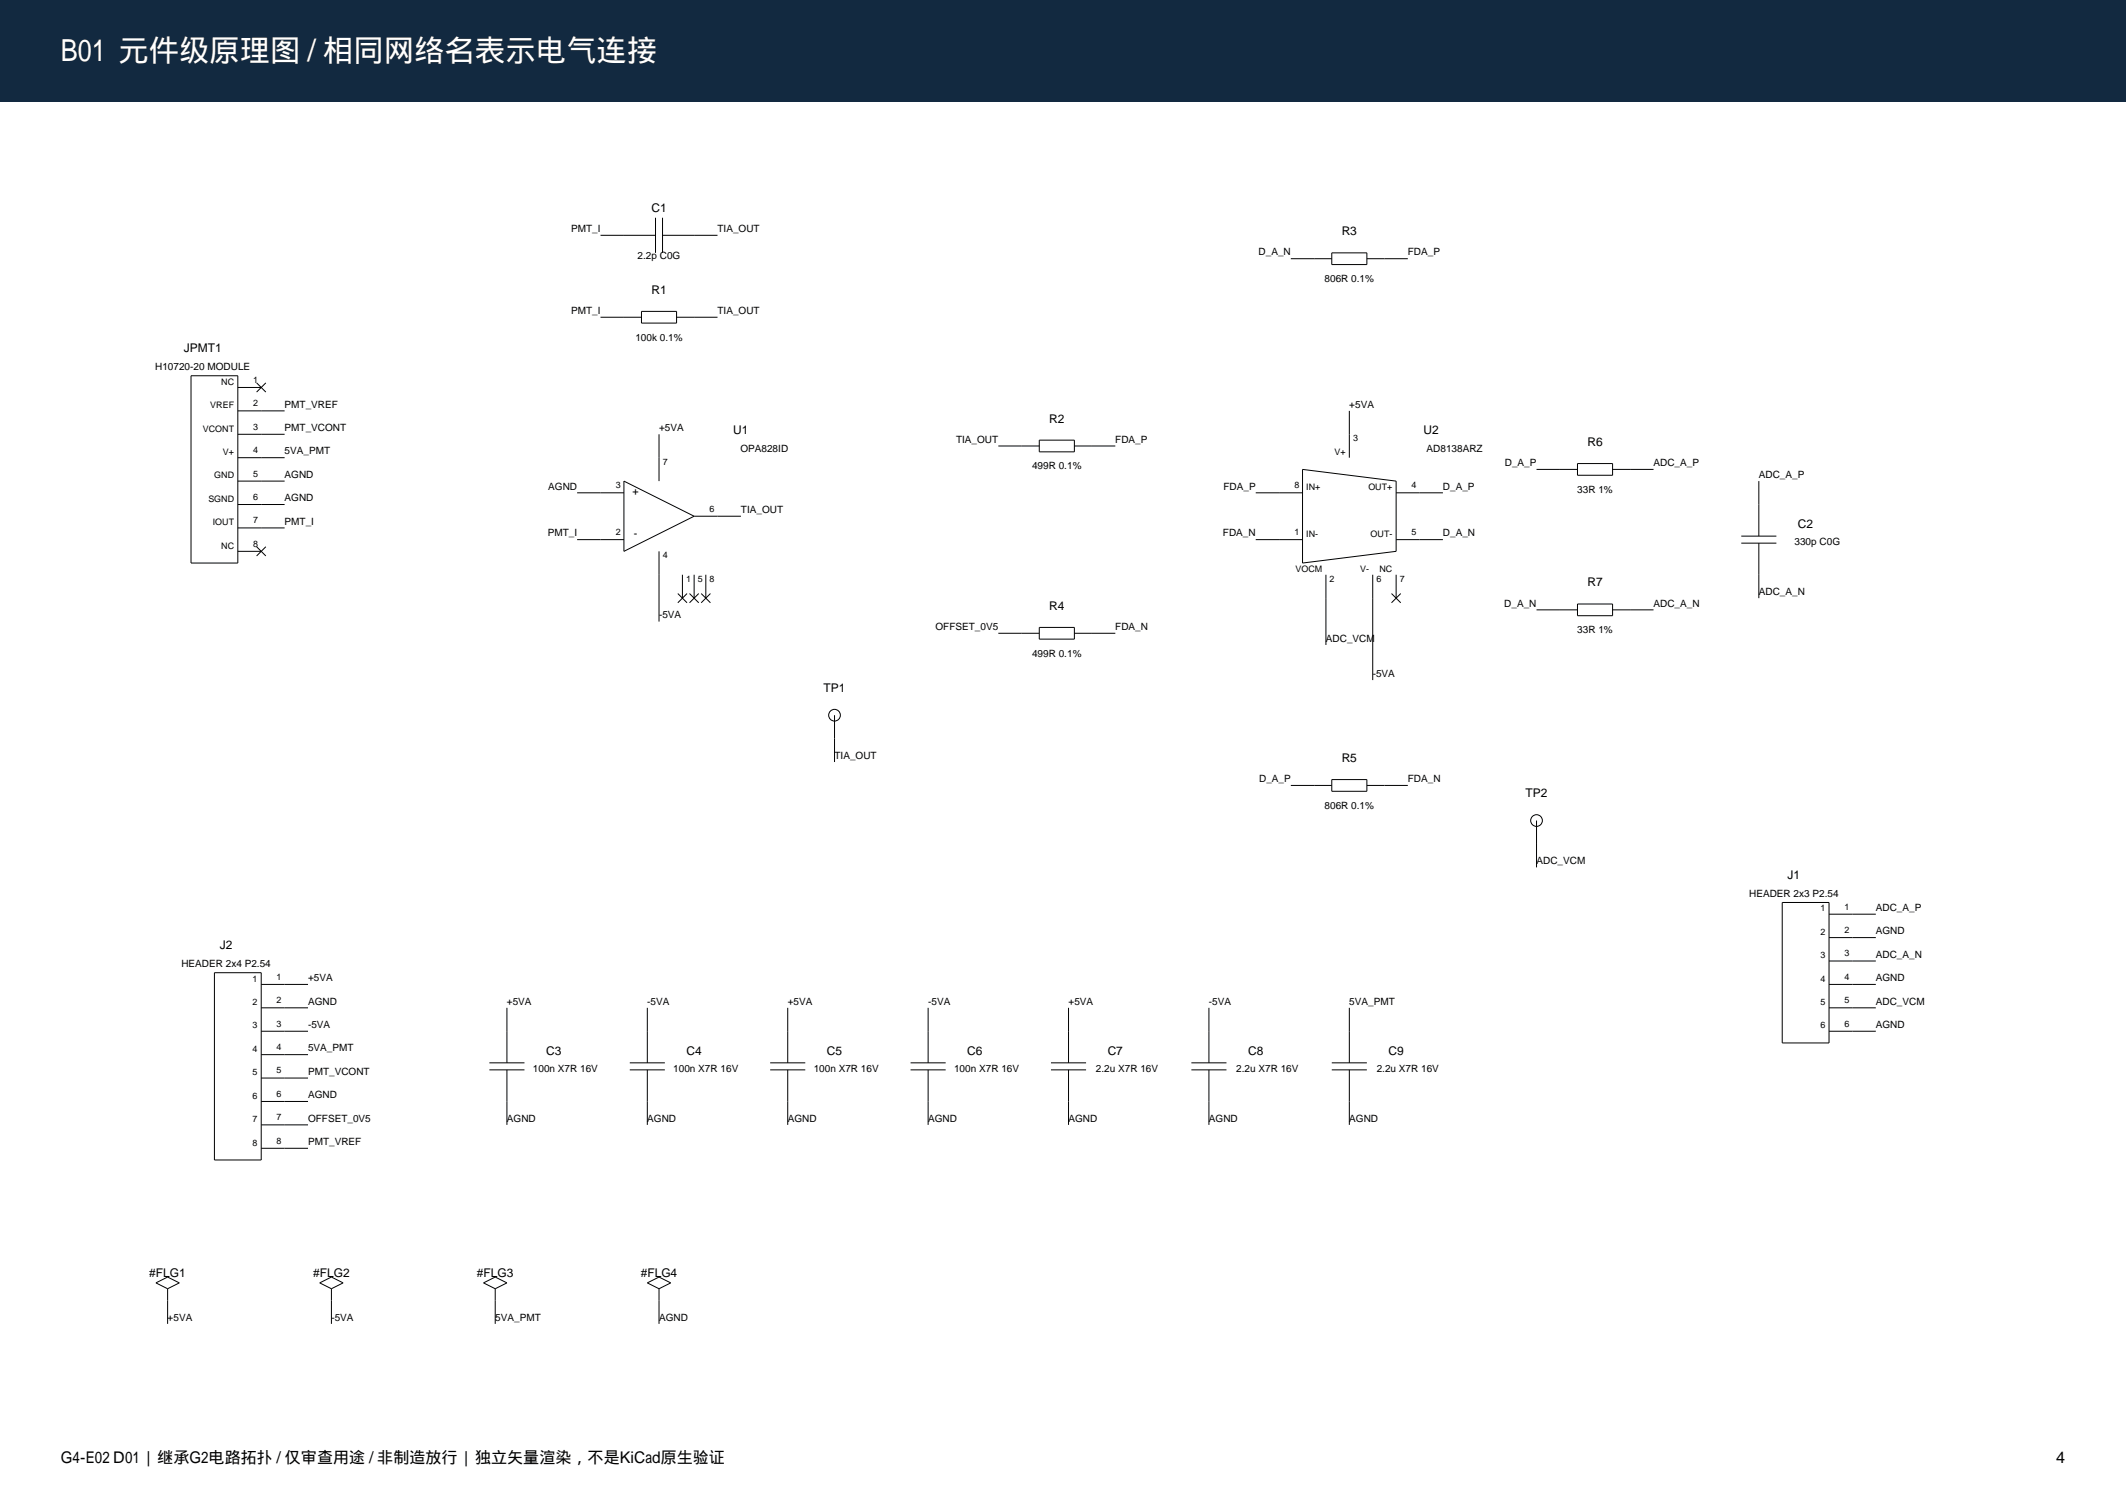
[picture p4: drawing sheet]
<svg xmlns="http://www.w3.org/2000/svg" width="420mm" height="297mm" viewBox="0 0 420 297" stroke-linecap="round" stroke-linejoin="round" font-family="sans-serif">
<path d="M0 0h420v20h-420z" fill-rule="evenodd" fill="#122940"/>
<g fill="none" stroke="#000" stroke-width=".2">
<path d="M118.6 46.5h10.9M129.5 43v6.9M130.9 46.5h10.8M130.9 43v6.9M255 51.1h8.1M263.1 49.9h6.9v2.3h-6.9zM270 51.1h8.1M37.7 74.2h9.3v37h-9.3zM47 76.5h4.6M50.7 75.6l1.8 1.8M52.5 75.6l-1.8 1.8M118.6 62.6h8.1"/>
<path d="M126.7 61.5h7v2.3h-7zM133.7 62.6h8M47 81.1h9.2M47 85.8h9.2M47 90.4h9.2M47 95h9.2M47 99.6h9.2M114 97.3h9.3M123.3 95l13.8 6.9-13.8 7zM130.2 85.8v9.2M197.2 88.1h8.1M205.3 86.9h6.9v2.3h-6.9z"/>
<path d="M212.2 88.1h8.1M248.1 97.3h9.2M257.3 92.7l18.5 2.3v13.9l-18.5 2.3zM266.6 81.1v9.3M275.8 97.3h9.3M303.5 92.7h8.1M311.6 91.5h7v2.4h-7zM318.6 92.7h8.1M347.5 95v10.9M47 104.3h9.2M47 108.9h4.6M50.7 108l1.8 1.8"/>
<path d="M52.5 108l-1.8 1.8M114 106.6h9.3M130.2 108.9v13.8M133.9 117.2l1.8 1.8M134.8 113.5v4.6M135.7 117.2l-1.8 1.8M136.2 117.2l1.8 1.8M137.1 101.9h9.3M137.1 113.5v4.6M138 117.2l-1.8 1.8M138.5 117.2l1.8 1.8M139.4 113.5v4.6"/>
<path d="M140.3 117.2l-1.8 1.8M248.1 106.6h9.2M261.9 113.5v13.9M271.2 113.5v20.8M274.9 117.2l1.8 1.8M275.8 106.6h9.3M275.8 113.5v4.6M276.7 117.2l-1.8 1.8M311.6 119.3h7v2.3h-7zM344 107.3h6.9M344 105.9h6.9M347.5 107.3v10.8"/>
<path d="M197.2 125.1h8.1M205.3 123.9h6.9v2.3h-6.9zM212.2 125.1h8.1M303.5 120.4h8.1M318.6 120.4h8.1M164.9 141.2v9.3M255 155.1h8.1M263.1 153.9h6.9v2.4h-6.9zM270 155.1h8.1M303.5 162v9.3M352.1 178.2h9.2v27.8h-9.2zM42.4 192.1h9.2v37h-9.2z"/>
<path d="M51.6 194.4h9.3M51.6 199h9.3M100.1 199v10.9M127.9 199v10.9M155.6 199v10.9M183.4 199v10.9M211.1 199v10.9M238.8 199v10.9M266.6 199v10.9M361.3 180.5h9.3M361.3 185.2h9.3M361.3 189.8h9.3"/>
<path d="M361.3 194.4h9.3M361.3 199h9.3M51.6 203.6h9.3M51.6 208.3h9.3M51.6 212.9h9.3M51.6 217.5h9.3M96.7 211.3h6.9M96.7 209.9h6.9M100.1 211.3v10.8M124.4 211.3h6.9M124.4 209.9h6.9M127.9 211.3v10.8"/>
<path d="M152.2 211.3h6.9M152.2 209.9h6.9M155.6 211.3v10.8M179.9 211.3h6.9M179.9 209.9h6.9M183.4 211.3v10.8M207.6 211.3h7M207.6 209.9h7M211.1 211.3v10.8M235.4 211.3h6.9M235.4 209.9h6.9M238.8 211.3v10.8"/>
<path d="M263.1 211.3h6.9M263.1 209.9h6.9M266.6 211.3v10.8M361.3 203.6h9.3M51.6 222.1h9.3M51.6 226.8h9.3M30.8 253.3l2.3-1.1 2.3 1.1-2.3 1.2zM33.1 254.5v6.9M63.2 253.3l2.3-1.1 2.3 1.1-2.3 1.2zM65.5 254.5v6.9M95.5 253.3l2.3-1.1 2.3 1.1-2.3 1.2zM97.8 254.5v6.9"/>
<path d="M127.9 253.3l2.3-1.1 2.3 1.1-2.3 1.2zM130.2 254.5v6.9"/>
<circle cx="164.9" cy="141.2" r="1.16"/>
<circle cx="303.5" cy="162" r="1.16"/>
</g>
<text font-size="6" fill="#fff" x="12" y="12">B01 元件级原理图 / 相同网络名表示电气连接</text>
<g font-size="3.2">
<text x="12" y="289">G4-E02 D01 | 继承G2电路拓扑 / 仅审查用途 / 非制造放行 | 独立矢量渲染，不是KiCad原生验证</text>
<text x="406.2" y="289">4</text>
</g>
<g font-size="2.4">
<text x="128.7" y="41.8">C1</text>
<text x="265.1" y="46.5">R3</text>
<text x="128.7" y="58">R1</text>
<text x="36.3" y="69.6">JPMT1</text>
<text x="207.3" y="83.4">R2</text>
<text x="144.9" y="85.8">U1</text>
<text x="281.2" y="85.8">U2</text>
<text x="313.6" y="88.1">R6</text>
<text x="355.2" y="104.3">C2</text>
<text x="313.6" y="115.8">R7</text>
<text x="207.3" y="120.4">R4</text>
<text x="162.7" y="136.6">TP1</text>
<text x="265.1" y="150.5">R5</text>
<text x="301.4" y="157.4">TP2</text>
<text x="353.2" y="173.6">J1</text>
<text x="43.4" y="187.5">J2</text>
<text x="107.9" y="208.3">C3</text>
<text x="135.6" y="208.3">C4</text>
<text x="163.4" y="208.3">C5</text>
<text x="191.1" y="208.3">C6</text>
<text x="218.8" y="208.3">C7</text>
<text x="246.6" y="208.3">C8</text>
<text x="274.3" y="208.3">C9</text>
<text x="29.5" y="252.2">#FLG1</text>
<text x="61.9" y="252.2">#FLG2</text>
<text x="94.2" y="252.2">#FLG3</text>
<text x="126.6" y="252.2">#FLG4</text>
</g>
<g font-size="2.1">
<text x="125" y="97.8">+</text>
<text x="125.2" y="106.1">-</text>
</g>
<g font-size="2">
<text x="112.8" y="45.8">PMT_I</text>
<text x="141.7" y="45.8">TIA_OUT</text>
<text x="126" y="51.1">2.2p C0G</text>
<text x="248.6" y="50.5">D_A_N</text>
<text x="278.1" y="50.5">FDA_P</text>
<text x="261.7" y="55.7">806R 0.1%</text>
<text x="112.8" y="62">PMT_I</text>
<text x="141.7" y="62">TIA_OUT</text>
<text x="125.5" y="67.3">100k 0.1%</text>
<text x="30.7" y="73">H10720-20 MODULE</text>
<text x="56.2" y="80.5">PMT_VREF</text>
<text x="266.6" y="80.5">+5VA</text>
<text x="56.2" y="85.1">PMT_VCONT</text>
<text x="56.2" y="89.7">5VA_PMT</text>
<text x="130.2" y="85.1">+5VA</text>
<text x="146.3" y="89.2">OPA828ID</text>
<text x="188.9" y="87.4">TIA_OUT</text>
<text x="220.3" y="87.4">FDA_P</text>
<text x="281.8" y="89.2">AD8138ARZ</text>
<text x="56.2" y="94.4">AGND</text>
<text x="203.9" y="92.7">499R 0.1%</text>
<text x="297.3" y="92.1">D_A_P</text>
<text x="326.7" y="92.1">ADC_A_P</text>
<text x="347.5" y="94.4">ADC_A_P</text>
<text x="56.2" y="99">AGND</text>
<text x="108.3" y="96.7">AGND</text>
<text x="146.4" y="101.3">TIA_OUT</text>
<text x="241.7" y="96.7">FDA_P</text>
<text x="285.1" y="96.7">D_A_P</text>
<text x="311.6" y="97.3">33R 1%</text>
<text x="56.2" y="103.6">PMT_I</text>
<text x="108.2" y="105.9">PMT_I</text>
<text x="241.6" y="105.9">FDA_N</text>
<text x="285.1" y="105.9">D_A_N</text>
<text x="354.5" y="107.7">330p C0G</text>
<text x="297.2" y="119.8">D_A_N</text>
<text x="326.7" y="119.8">ADC_A_N</text>
<text x="347.5" y="117.5">ADC_A_N</text>
<text x="130.2" y="122.1">-5VA</text>
<text x="184.8" y="124.4">OFFSET_0V5</text>
<text x="220.3" y="124.4">FDA_N</text>
<text x="311.6" y="125.1">33R 1%</text>
<text x="203.9" y="129.7">499R 0.1%</text>
<text x="261.9" y="126.7">ADC_VCM</text>
<text x="271.2" y="133.7">-5VA</text>
<text x="164.9" y="149.8">TIA_OUT</text>
<text x="248.7" y="154.5">D_A_P</text>
<text x="278.1" y="154.5">FDA_N</text>
<text x="261.7" y="159.7">806R 0.1%</text>
<text x="303.5" y="170.6">ADC_VCM</text>
<text x="345.6" y="177.1">HEADER 2x3 P2.54</text>
<text x="370.6" y="179.9">ADC_A_P</text>
<text x="370.6" y="184.5">AGND</text>
<text x="35.8" y="190.9">HEADER 2x4 P2.54</text>
<text x="370.6" y="189.1">ADC_A_N</text>
<text x="60.9" y="193.8">+5VA</text>
<text x="370.6" y="193.8">AGND</text>
<text x="60.9" y="198.4">AGND</text>
<text x="60.9" y="203">-5VA</text>
<text x="100.1" y="198.4">+5VA</text>
<text x="127.9" y="198.4">-5VA</text>
<text x="155.6" y="198.4">+5VA</text>
<text x="183.4" y="198.4">-5VA</text>
<text x="211.1" y="198.4">+5VA</text>
<text x="238.8" y="198.4">-5VA</text>
<text x="266.6" y="198.4">5VA_PMT</text>
<text x="370.6" y="198.4">ADC_VCM</text>
<text x="370.6" y="203">AGND</text>
<text x="60.9" y="207.6">5VA_PMT</text>
<text x="60.9" y="212.3">PMT_VCONT</text>
<text x="105.3" y="211.7">100n X7R 16V</text>
<text x="133" y="211.7">100n X7R 16V</text>
<text x="160.8" y="211.7">100n X7R 16V</text>
<text x="188.5" y="211.7">100n X7R 16V</text>
<text x="216.5" y="211.7">2.2u X7R 16V</text>
<text x="244.2" y="211.7">2.2u X7R 16V</text>
<text x="272" y="211.7">2.2u X7R 16V</text>
<text x="60.9" y="216.9">AGND</text>
<text x="60.9" y="221.5">OFFSET_0V5</text>
<text x="100.1" y="221.5">AGND</text>
<text x="127.9" y="221.5">AGND</text>
<text x="155.6" y="221.5">AGND</text>
<text x="183.4" y="221.5">AGND</text>
<text x="211.1" y="221.5">AGND</text>
<text x="238.8" y="221.5">AGND</text>
<text x="266.6" y="221.5">AGND</text>
<text x="60.9" y="226.1">PMT_VREF</text>
<text x="33.1" y="260.8">+5VA</text>
<text x="65.5" y="260.8">-5VA</text>
<text x="97.8" y="260.8">5VA_PMT</text>
<text x="130.2" y="260.8">AGND</text>
</g>
<g font-size="1.8">
<text x="43.7" y="76">NC</text>
<text x="50" y="75.6">1</text>
<text x="41.6" y="80.6">VREF</text>
<text x="50" y="80.2">2</text>
<text x="40.1" y="85.2">VCONT</text>
<text x="44" y="89.8">V+</text>
<text x="50" y="84.9">3</text>
<text x="50" y="89.5">4</text>
<text x="263.6" y="89.8">V+</text>
<text x="267.3" y="87.2">3</text>
<text x="42.3" y="94.5">GND</text>
<text x="50" y="94.1">5</text>
<text x="130.9" y="91.8">7</text>
<text x="41.2" y="99.1">SGND</text>
<text x="50" y="98.7">6</text>
<text x="121.7" y="96.4">3</text>
<text x="140.2" y="101">6</text>
<text x="255.7" y="96.4">8</text>
<text x="258" y="96.8">IN+</text>
<text x="270.3" y="96.8">OUT+</text>
<text x="278.9" y="96.4">4</text>
<text x="42" y="103.7">IOUT</text>
<text x="50" y="103.3">7</text>
<text x="50" y="108">8</text>
<text x="121.7" y="105.7">2</text>
<text x="255.7" y="105.7">1</text>
<text x="258" y="106">IN-</text>
<text x="270.8" y="106">OUT-</text>
<text x="278.9" y="105.7">5</text>
<text x="43.7" y="108.3">NC</text>
<text x="130.9" y="110.3">4</text>
<text x="255.9" y="113">VOCM</text>
<text x="268.7" y="113">V-</text>
<text x="272.5" y="113">NC</text>
<text x="135.5" y="114.9">1</text>
<text x="137.9" y="114.9">5</text>
<text x="140.2" y="114.9">8</text>
<text x="262.7" y="114.9">2</text>
<text x="271.9" y="114.9">6</text>
<text x="276.5" y="114.9">7</text>
<text x="359.6" y="180">1</text>
<text x="364.4" y="179.6">1</text>
<text x="359.6" y="184.6">2</text>
<text x="364.4" y="184.2">2</text>
<text x="359.6" y="189.2">3</text>
<text x="364.4" y="188.9">3</text>
<text x="49.9" y="193.9">1</text>
<text x="54.6" y="193.5">1</text>
<text x="359.6" y="193.9">4</text>
<text x="364.4" y="193.5">4</text>
<text x="49.9" y="198.5">2</text>
<text x="49.9" y="203.1">3</text>
<text x="54.6" y="198.1">2</text>
<text x="54.6" y="202.7">3</text>
<text x="359.6" y="198.5">5</text>
<text x="359.6" y="203.1">6</text>
<text x="364.4" y="198.1">5</text>
<text x="364.4" y="202.7">6</text>
<text x="49.9" y="207.7">4</text>
<text x="54.6" y="207.4">4</text>
<text x="49.9" y="212.3">5</text>
<text x="54.6" y="212">5</text>
<text x="49.9" y="217">6</text>
<text x="49.9" y="221.6">7</text>
<text x="54.6" y="216.6">6</text>
<text x="54.6" y="221.2">7</text>
<text x="49.9" y="226.2">8</text>
<text x="54.6" y="225.8">8</text>
</g>
</svg>
